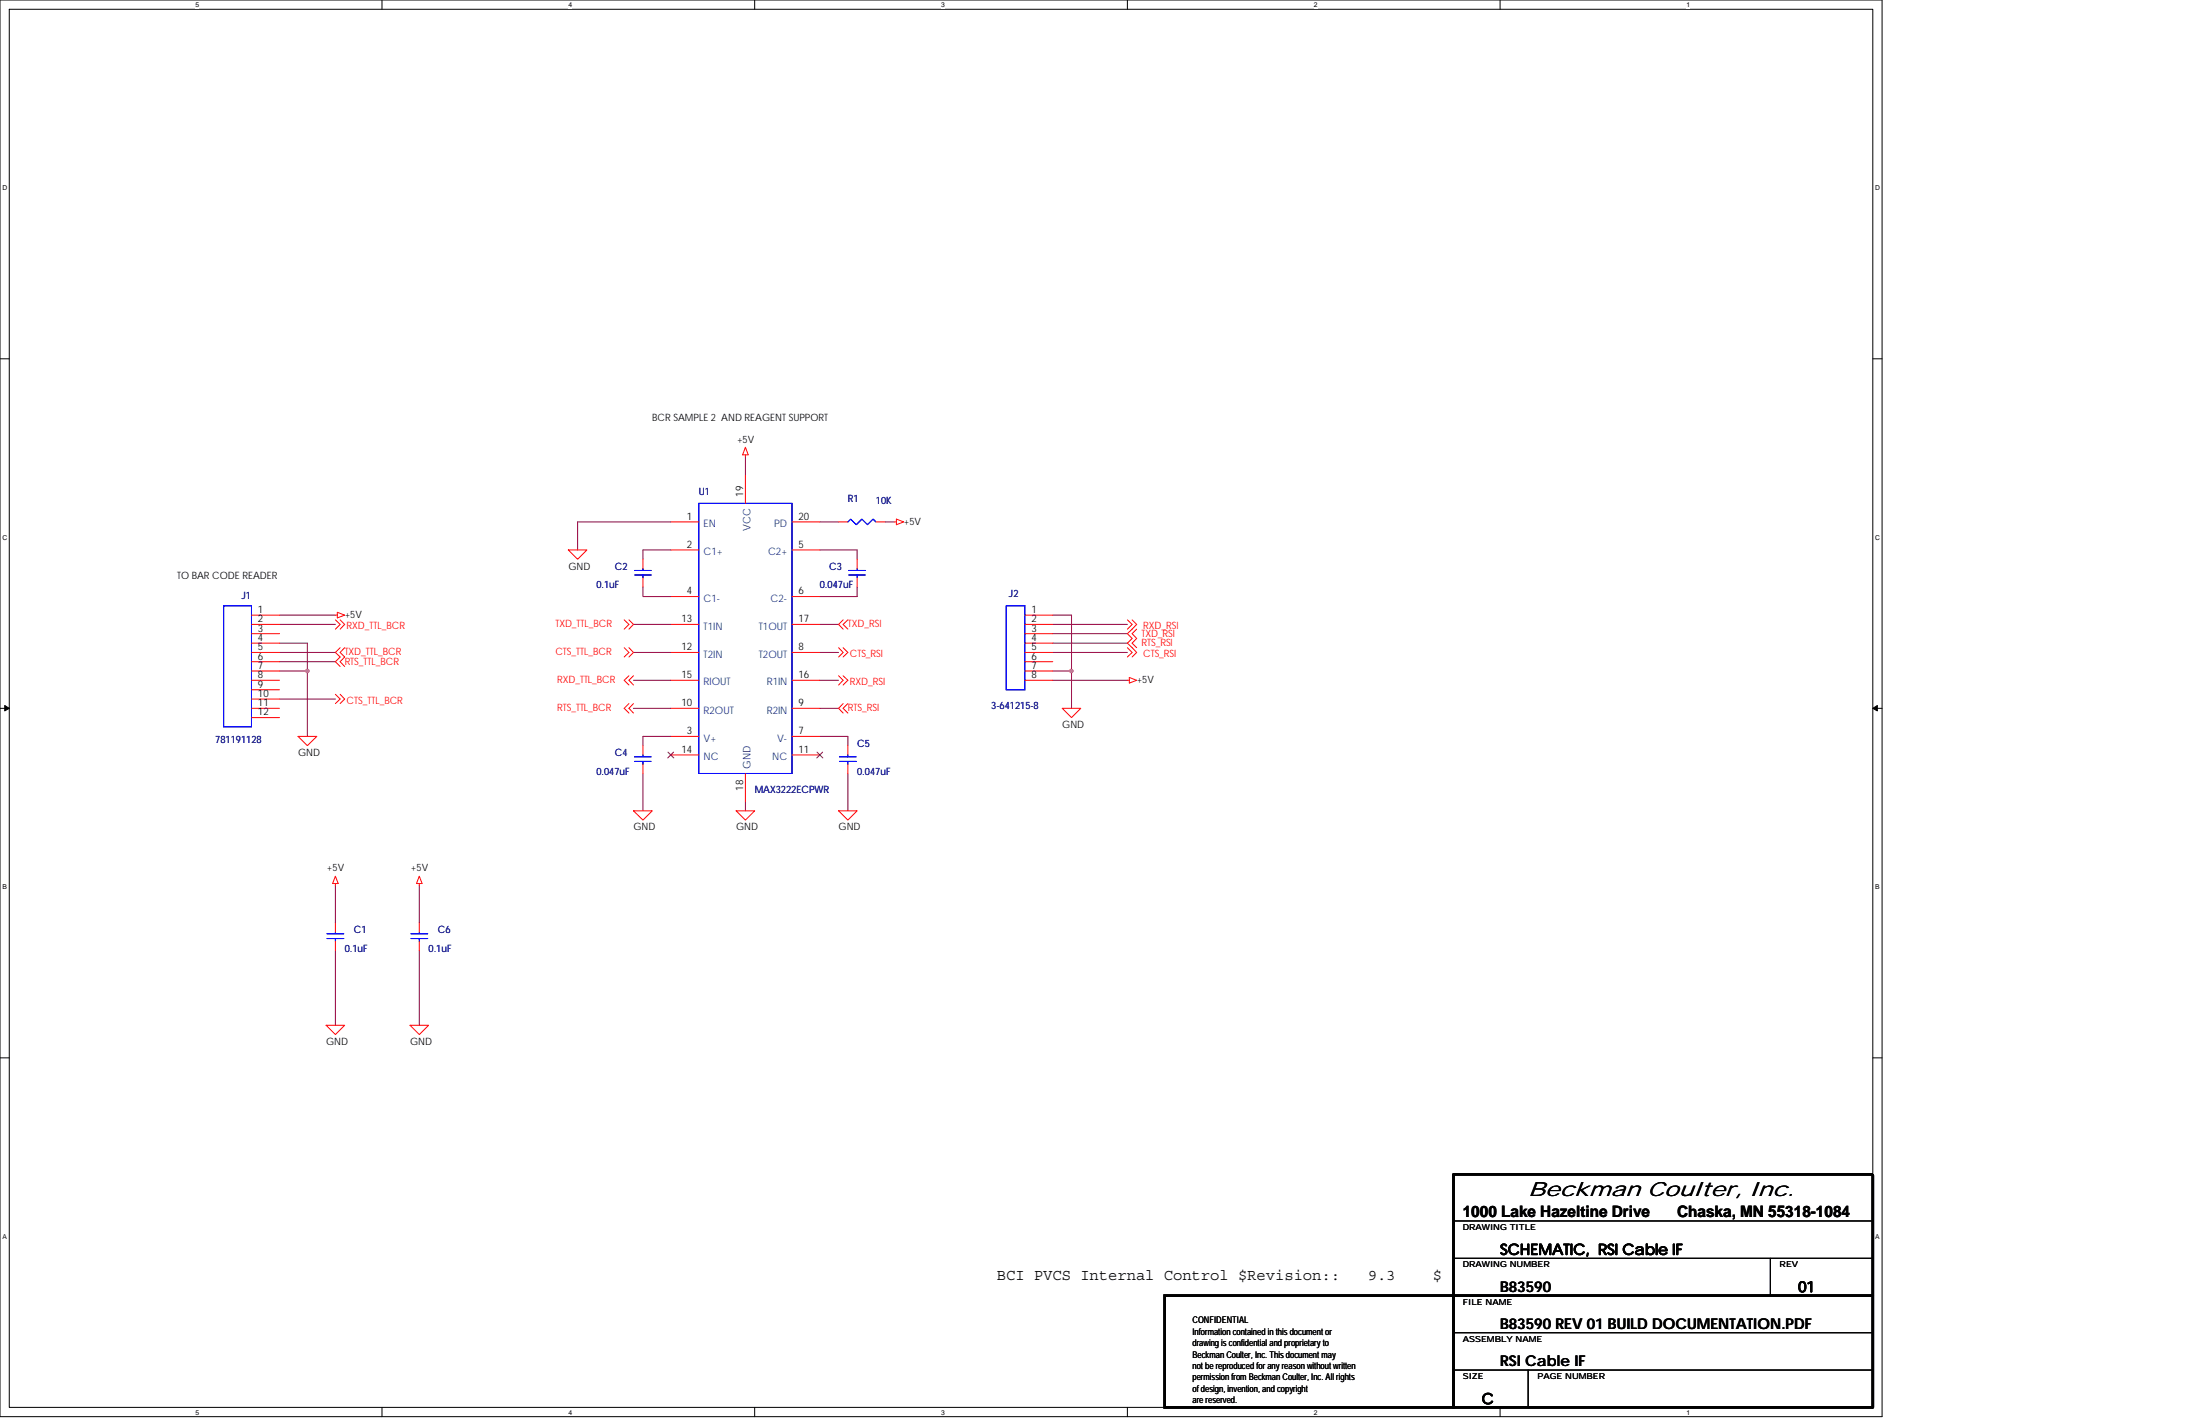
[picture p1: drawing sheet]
<svg xmlns="http://www.w3.org/2000/svg" width="432mm" height="279mm" viewBox="0 0 432 279" stroke-linecap="round" stroke-linejoin="round" font-family="sans-serif">
<path d="M0 0h369.4v278h-369.4zM1.8 1.8h365.8v274.3h-365.8z" fill="none" stroke="#000" stroke-width=".2"/>
<g fill="#fff">
<path d="M38.4 .2h.7v1.5h-.7z"/>
<path d="M38.4 276.4h.7v1.4h-.7z"/>
</g>
<path d="M75 0v1.8M75 276.1v1.9" fill="none" stroke="#000" stroke-width=".2"/>
<g fill="#fff">
<path d="M111.5 .2h.8v1.5h-.8z"/>
<path d="M111.5 276.4h.8v1.4h-.8z"/>
</g>
<path d="M148.1 0v1.8M148.1 276.1v1.9" fill="none" stroke="#000" stroke-width=".2"/>
<g fill="#fff">
<path d="M184.7 .2h.7v1.5h-.7z"/>
<path d="M184.7 276.4h.7v1.4h-.7z"/>
</g>
<path d="M221.3 0v1.8M221.3 276.1v1.9" fill="none" stroke="#000" stroke-width=".2"/>
<g fill="#fff">
<path d="M257.9 .2h.7v1.5h-.7z"/>
<path d="M257.9 276.4h.7v1.4h-.7z"/>
</g>
<path d="M294.4 0v1.8M294.4 276.1v1.9" fill="none" stroke="#000" stroke-width=".2"/>
<g fill="#fff">
<path d="M331 .2h.7v1.5h-.7z"/>
<path d="M331 276.4h.7v1.4h-.7z"/>
<path d="M.5 36.1h.9v1.5h-.9z"/>
<path d="M368 36.1h1v1.5h-1z"/>
<path d="M.5 104.7h.9v1.5h-.9z"/>
<path d="M368 104.7h1v1.5h-1z"/>
</g>
<path d="M0 70.4h1.8M367.6 70.4h1.8" fill="none" stroke="#000" stroke-width=".2"/>
<g fill="#fff">
<path d="M.5 173.3h.8v1.5h-.8z"/>
<path d="M368 173.3h.9v1.5h-.9z"/>
</g>
<path d="M0 139h1.8M367.6 139h1.8" fill="none" stroke="#000" stroke-width=".2"/>
<path d="M.9 138.4l.9 .6-.9 .5zM367.6 139l.9-.6v1.1z" fill="#000" stroke="#000" stroke-width=".2"/>
<g fill="#fff">
<path d="M.5 241.9h.8v1.4h-.8z"/>
<path d="M368 241.9h.9v1.4h-.9z"/>
</g>
<path d="M0 207.6h1.8M367.6 207.6h1.8M285.3 239.6h82.3M285.3 246.9h82.3M347.5 246.9v7.3M285.3 261.5h82.3M285.3 268.8h82.3M299.9 268.8v7.3" fill="none" stroke="#000" stroke-width=".2"/>
<g fill="none" stroke="#800040" stroke-width=".2">
<path d="M146.3 89.6v3.7M126.2 115.2v1.9h5.5M131.7 107.9h-5.5v1.8M131.7 102.4h-18.3v5.5M160.9 107.9h7.3v1.8M160.9 102.4h3.7M168.2 115.2v1.9h-7.3M173.7 102.4h1.9M54.9 126.2h5.4v5.5M54.9 131.7h5.4M54.9 120.7h10.9M54.9 122.5h10.9"/>
<path d="M54.9 128h10.9M54.9 129.8h10.9M54.9 137.2h10.9M60.3 131.7v12.8M124.3 122.5h7.4M124.3 128h7.4M124.3 133.5h7.4M124.3 139h7.4M160.9 122.5h3.7M160.9 133.5h3.7M160.9 128h3.7M160.9 139h3.7"/>
<path d="M206.6 131.7h3.7M206.6 120.7h3.7v11M206.6 133.5h14.7M206.6 122.5h14.7M206.6 124.3h14.7M206.6 126.2h14.7M206.6 128h14.7M210.3 131.7v7.3M126.2 151.8v7.3M131.7 144.5h-5.5v1.8M146.3 157.3v1.8M160.9 144.5h5.5v1.8"/>
<path d="M166.4 151.8v7.3M65.8 173.7v7.4M82.3 173.7v7.4M65.8 186.5v14.7M82.3 186.5v14.7"/>
</g>
<g fill="#f0f" stroke="#f0f" stroke-width=".2">
<circle cx="210.3" cy="131.7" r=".34"/>
<circle cx="60.3" cy="131.7" r=".34"/>
</g>
<g fill="none" stroke="#f00" stroke-width=".2">
<path d="M146.3 89.2v.4M146.3 93.3v5.5M146.3 87.8l.6 1.4h-1.1zM111.5 107.9h3.7l-1.8 1.8zM126.2 109.7v1.8M126.2 113.4v1.8M131.7 117.1h5.5M131.7 107.9h5.5M131.7 102.4h5.5M155.4 107.9h5.5M155.4 117.1h5.5M155.4 102.4h5.5"/>
<path d="M164.6 102.4h1.8M168.2 109.7v1.8M168.2 113.4v1.8M171.9 102.4h1.8M175.6 102.4h.3M175.9 101.9l1.5 .5-1.5 .6zM49.4 120.7h5.5M49.4 122.5h5.5M49.4 124.3h5.5M49.4 126.2h5.5M49.4 128h5.5M49.4 129.8h5.5"/>
<path d="M49.4 131.7h5.5M49.4 133.5h5.5M49.4 135.3h5.5M49.4 137.2h5.5M49.4 139h5.5M65.8 121.6l1 .9-1 .9M65.8 136.2l1 1-1 .8M65.8 120.7h.4M66.2 120.1l1.4 .6-1.4 .5zM66.8 121.6l.8 .9-.8 .9M66.8 136.2l.8 1-.8 .8M66.8 127.1l-1 .9 1 .9-1 .9 1 1"/>
<path d="M67.6 127.1l-.8 .9 .8 .9-.8 .9 .8 1M122.5 121.6l.9 .9-.9 .9M122.5 127.1l.9 .9-.9 .9M123.4 132.6l-.9 .9 .9 .9M123.4 138l-.9 1 .9 .9M123.4 121.6l.9 .9-.9 .9M123.4 127.1l.9 .9-.9 .9M124.3 132.6l-.9 .9 .9 .9M124.3 138l-.9 1 .9 .9M131.7 133.5h5.5M131.7 139h5.5M131.7 122.5h5.5"/>
<path d="M131.7 128h5.5M155.4 139h5.5M155.4 133.5h5.5M155.4 122.5h5.5M155.4 128h5.5M164.6 132.6l.9 .9-.9 .9M164.6 127.1l.9 .9-.9 .9M165.5 121.6l-.9 .9 .9 .9M165.5 138l-.9 1 .9 .9M165.5 132.6l.9 .9-.9 .9M165.5 127.1l.9 .9-.9 .9M166.4 121.6l-.9 .9 .9 .9"/>
<path d="M166.4 138l-.9 1 .9 .9M201.2 120.7h5.4M201.2 122.5h5.4M201.2 124.3h5.4M201.2 126.2h5.4M201.2 128h5.4M201.2 129.8h5.4M201.2 131.7h5.4M201.2 133.5h5.4M208.5 139h3.6l-1.8 1.8zM221.3 121.6l.9 .9-.9 .9M221.3 127.1l.9 .9-.9 .9"/>
<path d="M221.3 133.5h.4M221.7 132.9l1.4 .6-1.4 .5zM222.2 121.6l.9 .9-1.8 1.8 .9 1-.9 .9 1.8 1.8-.9 .9M223.1 123.4l-.9 .9 .9 1-.9 .9 .9 .9M49.4 140.8h5.5M58.5 144.5h3.7l-1.9 1.8zM124.3 159.1h3.7l-1.8 1.8zM126.2 146.3v1.8M126.2 149.9v1.9M131.7 144.5h5.5M131.7 148.1h5.5M144.5 159.1h3.6l-1.8 1.8z"/>
<path d="M146.3 151.8v5.5M155.4 144.5h5.5M155.4 148.1h5.5M164.6 159.1h3.6l-1.8 1.8zM166.4 146.3v1.8M166.4 149.9v1.9M65.8 173.4v.3M65.8 171.9l.6 1.5h-1.1zM82.3 173.4v.3M82.3 171.9l.5 1.5h-1.1zM65.8 181.1v1.8M65.8 184.7v1.8"/>
<path d="M82.3 181.1v1.8M82.3 184.7v1.8M64 201.2h3.6l-1.8 1.8zM80.5 201.2h3.6l-1.8 1.8z"/>
</g>
<path d="M285.3 230.6v45.5h82.1M285.3 230.4h82.1M367.6 230.6v45.5M228.6 254.2h56.7v21.9h-56.7zM285.3 254.2h82.3" fill="none" stroke="#000" stroke-width=".51"/>
<g fill="none" stroke="#00f" stroke-width=".2">
<path d="M137.2 98.8h18.2v53h-18.2zM43.9 118.9h5.5v23.7h-5.5zM124.5 112.8h3.3M124.5 111.9h3.3M126.2 111.5v.4M126.2 112.8v.6M166.4 102.4l.6-.5 1.1 1.1 1.1-1.1 1.1 1.1 1.1-1.1 .5 .5M166.6 112.8h3.3M166.6 111.9h3.3M168.2 111.5v.4M168.2 112.8v.6M197.5 118.9h3.7v16.4h-3.7z"/>
<path d="M124.5 149.4h3.3M124.5 148.5h3.3M126.2 148.1v.4M126.2 149.4v.5M164.8 149.4h3.3M164.8 148.5h3.3M166.4 148.1v.4M166.4 149.4v.5M64.2 184.1h3.3M64.2 183.2h3.3M65.8 182.9v.3M65.8 184.1v.6"/>
<path d="M80.6 184.1h3.3M80.6 183.2h3.3M82.3 182.9v.3M82.3 184.1v.6"/>
</g>
<path d="M131.1 147.6l1.1 1.1M132.2 147.6l-1.1 1.1M160.4 147.6l1.1 1.1M161.5 147.6l-1.2 1.1" fill="none" stroke="#804000" stroke-width=".2"/>
<text font-size="4.1" x="299.9" y="234.6">Beckman Coulter, Inc.</text>
<g font-size="3.1">
<text x="287.1" y="238.8">1000 Lake Hazeltine Drive</text>
<text x="329.2" y="238.8">Chaska, MN 55318-1084</text>
<text x="195.7" y="251.2">BCI PVCS Internal Control $Revision::</text>
<text x="268.5" y="251.2">9.3</text>
<text x="281.2" y="251.2">$</text>
</g>
<g font-size="2.9">
<text x="294.4" y="246.2">SCHEMATIC, RSI Cable IF</text>
<text x="294.4" y="253.4">B83590</text>
<text x="352.9" y="253.5">01</text>
<text x="294.4" y="260.7">B83590 REV 01 BUILD DOCUMENTATION.PDF</text>
<text x="294.4" y="268.1">RSI Cable IF</text>
<text x="290.8" y="275.5">C</text>
</g>
<g font-size="2">
<text x="128" y="82.5">BCR SAMPLE 2 AND REAGENT SUPPORT</text>
<text x="144.7" y="86.9">+5V</text>
<text x="134.8" y="102">1</text>
<text x="145.9" y="97.5" transform="rotate(-90 145.9 97.5)">19</text>
<text x="156.7" y="102">20</text>
<text x="134.8" y="107.5">2</text>
<text x="156.7" y="107.5">5</text>
<text x="177.4" y="103">+5V</text>
<text x="34.8" y="113.6">TO BAR CODE READER</text>
<text x="111.5" y="111.8">GND</text>
<text x="134.8" y="116.6">4</text>
<text x="156.7" y="116.6">6</text>
<text x="50.6" y="120.3">1</text>
<text x="50.6" y="122.1">2</text>
<text x="50.6" y="123.9">3</text>
<text x="50.6" y="125.8">4</text>
<text x="67.6" y="121.2">+5V</text>
<text x="133.8" y="122.1">13</text>
<text x="156.7" y="122.1">17</text>
<text x="202.4" y="120.3">1</text>
<text x="202.4" y="122.1">2</text>
<text x="202.4" y="123.9">3</text>
<text x="202.4" y="125.8">4</text>
<text x="50.6" y="127.6">5</text>
<text x="50.6" y="129.4">6</text>
<text x="50.6" y="131.2">7</text>
<text x="133.8" y="127.6">12</text>
<text x="156.7" y="127.6">8</text>
<text x="202.4" y="127.6">5</text>
<text x="202.4" y="129.4">6</text>
<text x="202.4" y="131.2">7</text>
<text x="50.6" y="133.1">8</text>
<text x="50.6" y="134.9">9</text>
<text x="50.6" y="136.7">10</text>
<text x="133.8" y="133.1">15</text>
<text x="156.7" y="133.1">16</text>
<text x="202.4" y="133.1">8</text>
<text x="223.1" y="134.1">+5V</text>
<text x="50.6" y="138.6">11</text>
<text x="50.6" y="140.4">12</text>
<text x="133.8" y="138.6">10</text>
<text x="156.7" y="138.6">9</text>
<text x="208.5" y="142.8">GND</text>
<text x="58.5" y="148.3">GND</text>
<text x="133.8" y="147.7">14</text>
<text x="134.8" y="144.1">3</text>
<text x="156.7" y="144.1">7</text>
<text x="156.7" y="147.7">11</text>
<text x="145.9" y="155.2" transform="rotate(-90 145.9 155.2)">18</text>
<text x="124.3" y="162.9">GND</text>
<text x="144.5" y="162.9">GND</text>
<text x="164.6" y="162.9">GND</text>
<text x="64.2" y="171">+5V</text>
<text x="80.6" y="171">+5V</text>
<text x="64" y="205">GND</text>
<text x="80.5" y="205">GND</text>
</g>
<g font-size="2" fill="#000080">
<text x="137.2" y="97.1">U1</text>
<text x="166.4" y="98.6">R1</text>
<text x="171.9" y="98.9">10K</text>
<text x="120.7" y="111.8">C2</text>
<text x="162.8" y="111.8">C3</text>
<text x="47.4" y="117.4">J1</text>
<text x="117.1" y="115.4">0.1uF</text>
<text x="160.9" y="115.4">0.047uF</text>
<text x="198" y="117.2">J2</text>
<text x="194.6" y="139.2">3-641215-8</text>
<text x="42.2" y="145.8">781191128</text>
<text x="120.7" y="148.3">C4</text>
<text x="168.2" y="146.5">C5</text>
<text x="117.1" y="152">0.047uF</text>
<text x="148.1" y="155.7">MAX3222ECPWR</text>
<text x="168.2" y="152">0.047uF</text>
<text x="69.5" y="183.1">C1</text>
<text x="85.9" y="183.1">C6</text>
<text x="67.6" y="186.7">0.1uF</text>
<text x="84.1" y="186.7">0.1uF</text>
</g>
<g font-size="2" fill="#004080">
<text x="138.1" y="103.4">EN</text>
<text x="147.3" y="104.2" transform="rotate(-90 147.3 104.2)">VCC</text>
<text x="151.9" y="103.4">PD</text>
<text x="138.1" y="108.9">C1+</text>
<text x="150.7" y="108.9">C2+</text>
<text x="138.1" y="118.1">C1-</text>
<text x="151.3" y="118.1">C2-</text>
<text x="138.1" y="123.5">T1IN</text>
<text x="148.9" y="123.5">T1OUT</text>
<text x="138.1" y="129">T2IN</text>
<text x="148.9" y="129">T2OUT</text>
<text x="138.1" y="134.5">RIOUT</text>
<text x="150.5" y="134.5">R1IN</text>
<text x="138.1" y="140">R2OUT</text>
<text x="150.5" y="140">R2IN</text>
<text x="138.1" y="145.5">V+</text>
<text x="138.1" y="149.1">NC</text>
<text x="151.6" y="149.1">NC</text>
<text x="152.5" y="145.5">V-</text>
<text x="147.3" y="150.8" transform="rotate(-90 147.3 150.8)">GND</text>
</g>
<g font-size="2" fill="#f00">
<text x="68" y="123.4">RXD_TTL_BCR</text>
<text x="109" y="123.1">TXD_TTL_BCR</text>
<text x="166.4" y="123.1">TXD_RSI</text>
<text x="224" y="124.9">TXD_RSI</text>
<text x="224.4" y="123.4">RXD_RSI</text>
<text x="67.6" y="128.6">TXD_TTL_BCR</text>
<text x="67.6" y="130.4">RTS_TTL_BCR</text>
<text x="109" y="128.6">CTS_TTL_BCR</text>
<text x="166.8" y="128.9">CTS_RSI</text>
<text x="224" y="126.7">RTS_RSI</text>
<text x="224.4" y="128.9">CTS_RSI</text>
<text x="109.3" y="134.1">RXD_TTL_BCR</text>
<text x="166.8" y="134.4">RXD_RSI</text>
<text x="68" y="138.1">CTS_TTL_BCR</text>
<text x="109.3" y="139.5">RTS_TTL_BCR</text>
<text x="166.4" y="139.5">RTS_RSI</text>
</g>
<g font-size="1.8">
<text x="234.1" y="259.6">CONFIDENTIAL</text>
<text x="234.1" y="261.9">Information contained in this document or</text>
<text x="234.1" y="264.1">drawing is confidential and proprietary to</text>
<text x="234.1" y="266.4">Beckman Coulter, Inc. This document may</text>
<text x="234.1" y="268.6">not be reproduced for any reason without written</text>
<text x="234.1" y="270.8">permission from Beckman Coulter, Inc. All rights</text>
<text x="234.1" y="273.1">of design, invention, and copyright</text>
<text x="234.1" y="275.3">are reserved.</text>
</g>
<g font-size="1.6">
<text x="287.1" y="241.3">DRAWING TITLE</text>
<text x="287.1" y="248.7">DRAWING NUMBER</text>
<text x="349.3" y="248.7">REV</text>
<text x="287.1" y="256">FILE NAME</text>
<text x="287.1" y="263.3">ASSEMBLY NAME</text>
<text x="287.1" y="270.6">SIZE</text>
<text x="301.8" y="270.6">PAGE NUMBER</text>
</g>
<g font-size="1.3">
<text x="38.4" y="1.4">5</text>
<text x="111.5" y="1.4">4</text>
<text x="184.7" y="1.4">3</text>
<text x="257.9" y="1.4">2</text>
<text x="331" y="1.4">1</text>
<text x=".5" y="37.3">D</text>
<text x="368" y="37.3">D</text>
<text x=".5" y="105.9">C</text>
<text x="368" y="105.9">C</text>
<text x=".5" y="174.5">B</text>
<text x="368" y="174.5">B</text>
<text x=".5" y="243">A</text>
<text x="368" y="243">A</text>
<text x="38.4" y="277.5">5</text>
<text x="111.5" y="277.5">4</text>
<text x="184.7" y="277.5">3</text>
<text x="257.9" y="277.5">2</text>
<text x="331" y="277.5">1</text>
</g>
</svg>
